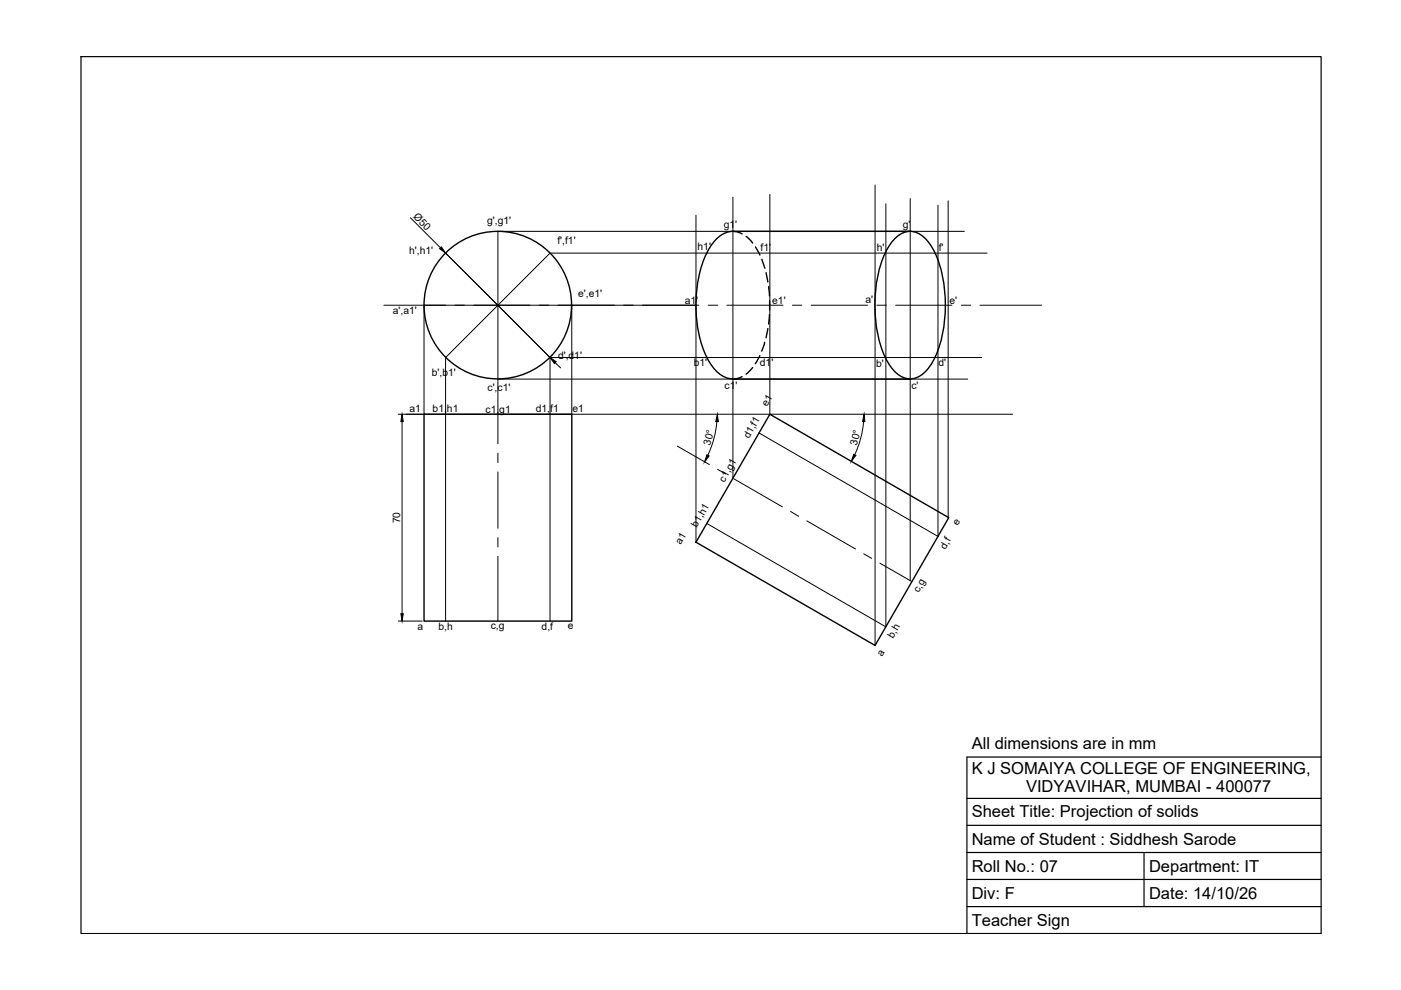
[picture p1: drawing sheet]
<svg xmlns="http://www.w3.org/2000/svg" width="297mm" height="210mm" viewBox="0 0 297 210" stroke-linecap="round" stroke-linejoin="round" font-family="sans-serif">
<!-- layer: 0 -->
<g fill="none" stroke="#000" stroke-width=".21">
<path d="M185.5 39.2v97.6M87 46.2l6.4 6.3M147.6 45.6v69.4M155.4 41.8v59.6M163.2 41.2v46.6M187.8 43.2v89.7l-38-21.9M193 42.1v81M198.9 43.5v70.2l-38-21.9M201 42.6v67.1M204.5 49.1h-98.9v15.6l-11.1-11 22.1 22.1M209.3 53.7h-92.7l-11 11h15.6v23.1M81.4 64.7h13.1"/>
<path d="M96.5 64.7h2M100.4 64.7h11.9M114.3 64.7h2M116.6 75.8l-11-11.1v15.7M116.6 75.8v55.9M116.6 75.8h91.5M117.7 76.9l1.2 1.1M118.3 64.7h29.9M150.1 64.7h2M154.1 64.7h11.9M168 64.7h2M172 64.7h11.9"/>
<path d="M185.9 64.7h2M189.9 64.7h11.9M203.8 64.7h2M207.8 64.7h13M84.4 87.8h130.3M85.2 89.4v40.7M89.9 87.8v-23.1h15.7l-11.1 11.1v55.9M105.6 80.4v13.7M105.6 96.1v2M105.6 80.4h99.6M143.6 94.6l6.8 3.9M152 89.4a20.2 20.2 0 0 1-1.9 7.1"/>
<path d="M152.1 99.5l1.7 1M183.1 89.4a20 20 0 0 1-1.9 7M105.6 100.1v11.9M105.6 114v2M105.6 118v13.7M155.6 101.5l10.3 6M167.6 108.4l1.7 1.1M171.1 110.4l10.3 6M183.1 117.4l1.7 1M186.5 119.4l6.8 3.9M84.4 131.7h5.1"/>
</g>
<g fill="none" stroke="#000" stroke-width=".3">
<path d="M155.4 49.1a6.1 6.1 0 0 0-4.9 3.4 26.3 26.3 0 0 0-2.5 17.5 15 15 0 0 0 4.7 9.4l1.8 .8 .9 .1M158.2 50.1l1.4 1.4M160.2 52.4l.9 1.7M161.5 55l.7 1.9M162.4 57.8l.4 2M189.7 50.6a4.2 4.2 0 0 1 6.5 0 18.4 18.4 0 0 1 4 10.5 26.9 26.9 0 0 1-2.6 15.8 5.9 5.9 0 0 1-4.6 3.4 5.9 5.9 0 0 1-4.7-3.4 27.3 27.3 0 0 1-2.4-17.5 17.5 17.5 0 0 1 3.8-8.8zM193 49.1h-37.6h.8l1.1 .5M157.3 79.9l-1.1 .4-.8 .1h37.6M159.6 77.9l-1.4 1.4M161.1 75.4l-1 1.7M162.1 72.6l-.6 1.9M162.8 69.7l-.4 1.9"/>
<path d="M163 60.8l.1 1.9M163.1 66.7l-.1 2M163.2 63.7v2M89.9 87.8h31.3v43.9h-31.3zM163.2 87.8l38 22-15.7 27-37.9-21.8z"/>
<circle cx="105.5" cy="64.7" r="15.6"/>
</g>
<path d="M93.2 52.7l.4-.3 .9 1.3zM116.6 75.8l1.3 .9-.4 .4zM85.2 87.8l.3 1.6h-.5zM149.9 96.4l.5 .3-1 1.2zM152.1 87.8l.2 1.6h-.5zM181 96.3l.5 .2-1 1.3zM183.2 87.8l.2 1.6h-.5zM85 130.1h.5l-.3 1.6z" fill="#000" stroke="#000" stroke-width=".21"/>
<path d="M17.2 12h262.9v185.9h-262.9zM205 169.3h75.1M205 175h75.1M280.1 160.5h-75.1v37.4h75.1M205 180.7h75.1M205 186.5h75.1M205 192.2h75.1M242.6 180.7v11.5" fill="none" stroke="#000" stroke-width=".25"/>
<g font-size="3.5">
<text x="206" y="158.8">All dimensions are in mm</text>
<text x="206" y="164.2">K J SOMAIYA COLLEGE OF ENGINEERING,</text>
<text x="217.5" y="167.9">VIDYAVIHAR, MUMBAI - 400077</text>
<text x="206" y="173.3">Sheet Title: Projection of solids</text>
<text x="206" y="179.1">Name of Student : Siddhesh Sarode</text>
<text x="206" y="184.8">Roll No.: 07</text>
<text x="243.6" y="184.8">Department: IT</text>
<text x="206" y="190.5">Div: F</text>
<text x="243.6" y="190.5">Date: 14/10/26</text>
<text x="206" y="196.3">Teacher Sign</text>
</g>
<g font-size="2.2">
<text x="87.5" y="46" transform="rotate(45 87.5 46)">Ø50</text>
<text x="103.3" y="47.5">g',g1'</text>
<text x="86.8" y="53.7">h',h1'</text>
<text x="118.2" y="51.8">f',f1'</text>
<text x="147.9" y="53">h1'</text>
<text x="153.4" y="48.3">g1'</text>
<text x="161.3" y="53.3">f1'</text>
<text x="185.9" y="53.2">h'</text>
<text x="191.4" y="48.2">g'</text>
<text x="199" y="53.3">f'</text>
<text x="122.6" y="63">e',e1'</text>
<text x="145.2" y="64.4">a1'</text>
<text x="163.7" y="64.5">e1'</text>
<text x="183.5" y="64.3">a'</text>
<text x="201.3" y="64.5">e'</text>
<text x="83.3" y="66.7">a',a1'</text>
<text x="118.3" y="76.1">d',d1'</text>
<text x="147.1" y="77.6">b1'</text>
<text x="161.1" y="77.7">d1'</text>
<text x="185.7" y="77.8">b'</text>
<text x="199" y="77.7">d'</text>
<text x="91.6" y="79.7">b',b1'</text>
<text x="103.4" y="82.8">c',c1'</text>
<text x="153.6" y="82.6">c1'</text>
<text x="193.2" y="82.5">c'</text>
<text x="86.8" y="87.4">a1</text>
<text x="91.7" y="87.3">b1,h1</text>
<text x="102.9" y="87.6">c1,g1</text>
<text x="113.6" y="87.4">d1,f1</text>
<text x="121.4" y="87.4">e1</text>
<text x="162.7" y="86.3" transform="rotate(-60 162.7 86.3)">e1</text>
<text x="150.6" y="94.5" transform="rotate(-74 150.6 94.5)">30°</text>
<text x="158.8" y="93.1" transform="rotate(-60 158.8 93.1)">d1,f1</text>
<text x="181.7" y="94.5" transform="rotate(-75 181.7 94.5)">30°</text>
<text x="153.6" y="102.4" transform="rotate(-60 153.6 102.4)">c1,g1</text>
<text x="84.8" y="111" transform="rotate(-90 84.8 111)">70</text>
<text x="147.8" y="112" transform="rotate(-60 147.8 112)">b1,h1</text>
<text x="203.1" y="111.6" transform="rotate(-59 203.1 111.6)">e</text>
<text x="144.4" y="115.6" transform="rotate(-60 144.4 115.6)">a1</text>
<text x="200.5" y="116.6" transform="rotate(-60 200.5 116.6)">d,f</text>
<text x="194.8" y="125.8" transform="rotate(-60 194.8 125.8)">c,g</text>
<text x="88.5" y="133.6">a</text>
<text x="92.9" y="133.6">b,h</text>
<text x="104" y="133.4">c,g</text>
<text x="114.8" y="133.6">d,f</text>
<text x="120.4" y="133.4">e</text>
<text x="189.3" y="135.4" transform="rotate(-59 189.3 135.4)">b,h</text>
<text x="187.1" y="139.2" transform="rotate(-58 187.1 139.2)">a</text>
</g>
</svg>
